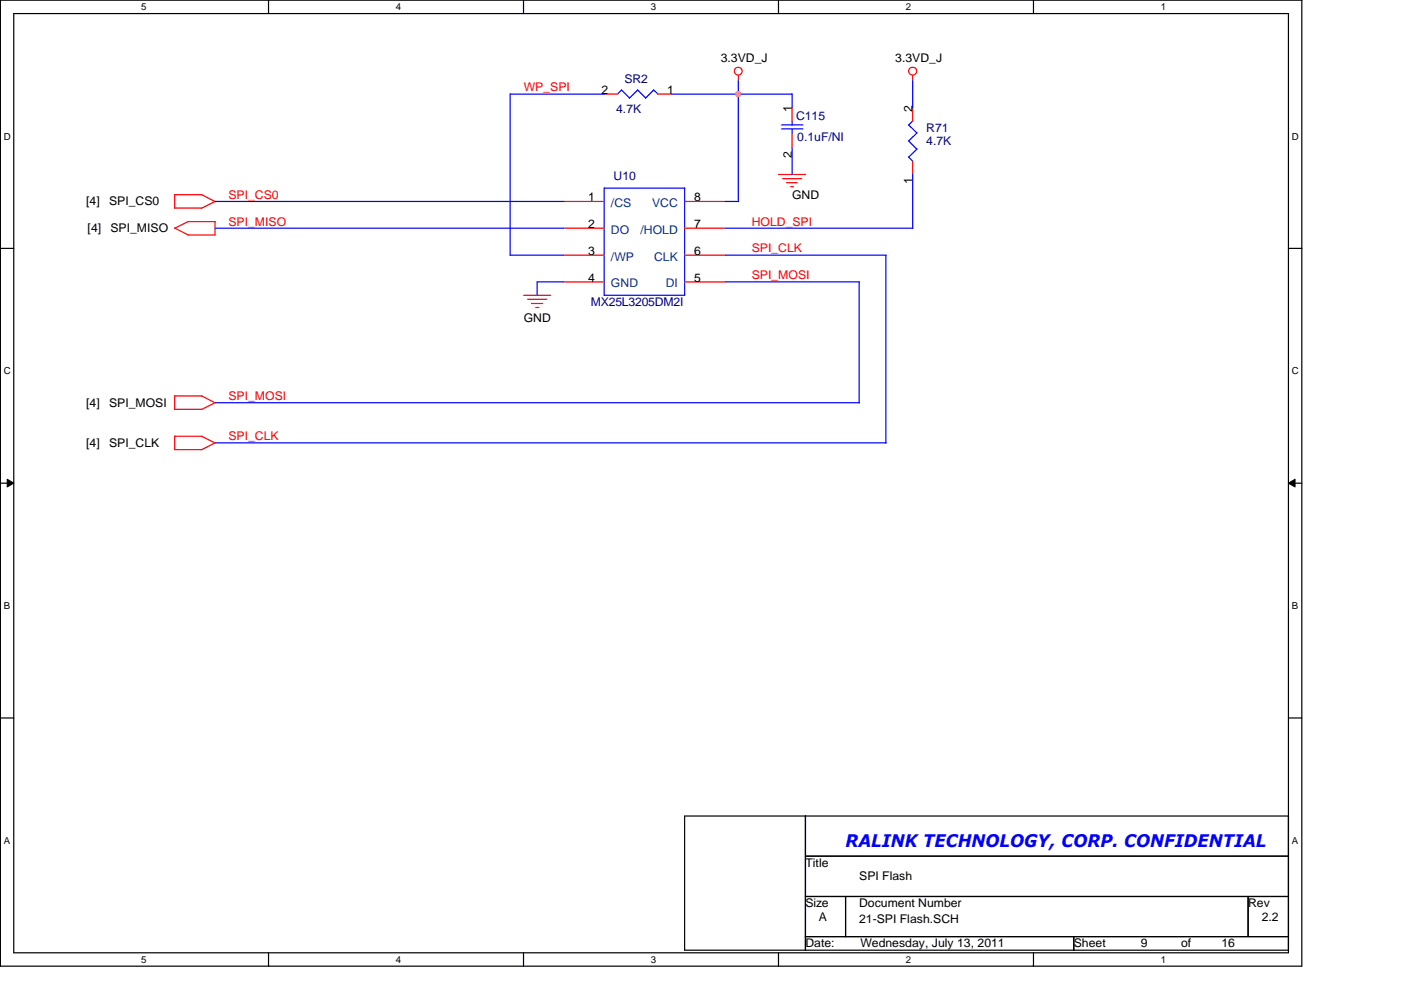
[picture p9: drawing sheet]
<svg xmlns="http://www.w3.org/2000/svg" width="297mm" height="210mm" viewBox="0 0 297 210" stroke-linecap="round" stroke-linejoin="round" font-family="sans-serif">
<path d="M.1 0h275.9v204.9h-275.9zM2.9 2.9h270.3v199.1h-270.3z" fill="none" stroke="#000" stroke-width=".25"/>
<g fill="#fff">
<path d="M29.9 .3h1.1v2.3h-1.1z"/>
<path d="M29.9 202.3h1.1v2.3h-1.1z"/>
</g>
<path d="M56.9 0v2.9M56.9 202v2.9" fill="none" stroke="#000" stroke-width=".25"/>
<g fill="#fff">
<path d="M83.9 .3h1.1v2.3h-1.1z"/>
<path d="M83.9 202.3h1.1v2.3h-1.1z"/>
</g>
<path d="M111 0v2.9M111 202v2.9" fill="none" stroke="#000" stroke-width=".25"/>
<g fill="#fff">
<path d="M138 .3h1.1v2.3h-1.1z"/>
<path d="M138 202.3h1.1v2.3h-1.1z"/>
</g>
<path d="M165.1 0v2.9M165.1 202v2.9" fill="none" stroke="#000" stroke-width=".25"/>
<g fill="#fff">
<path d="M192.1 .3h1.1v2.3h-1.1z"/>
<path d="M192.1 202.3h1.1v2.3h-1.1z"/>
</g>
<path d="M219.1 0v2.9M219.1 202v2.9" fill="none" stroke="#000" stroke-width=".25"/>
<g fill="#fff">
<path d="M246.1 .3h1.1v2.3h-1.1z"/>
<path d="M246.1 202.3h1.1v2.3h-1.1z"/>
<path d="M.8 27.8h1.4v2.2h-1.4z"/>
<path d="M273.9 27.8h1.4v2.2h-1.4z"/>
<path d="M.8 77.6h1.4v2.2h-1.4z"/>
<path d="M273.9 77.6h1.4v2.2h-1.4z"/>
</g>
<path d="M.1 52.7h2.8M273.2 52.7h2.8" fill="none" stroke="#000" stroke-width=".25"/>
<g fill="#fff">
<path d="M.8 127.3h1.3v2.3h-1.3z"/>
<path d="M273.9 127.3h1.3v2.3h-1.3z"/>
</g>
<path d="M.1 102.4h2.8M273.2 102.4h2.8" fill="none" stroke="#000" stroke-width=".25"/>
<path d="M1.5 101.6l1.4 .8-1.4 .9zM273.2 102.4l1.4-.8v1.7z" fill="#000"/>
<path d="M1.5 101.6l1.4 .8-1.4 .9zM273.2 102.4l1.4-.8v1.7z" fill="none" stroke="#000" stroke-width=".21"/>
<g fill="#fff">
<path d="M.8 177.1h1.3v2.3h-1.3z"/>
<path d="M273.9 177.1h1.3v2.3h-1.3z"/>
</g>
<path d="M.1 152.2h2.8M273.2 152.2h2.8M145.2 173h128v28.5h-128zM170.8 173v28.5M170.8 181.5h102.4M170.8 190.1h102.4M170.8 198.6h102.4M179.3 190.1v8.5M227.7 198.6v2.9M264.6 190.1v8.5" fill="none" stroke="#000" stroke-width=".25"/>
<g fill="none" stroke="#f00" stroke-width=".25">
<path d="M128.1 19.9h2.8M139.5 19.9h2.8M156.5 16v1.1M193.5 16v1.1M165.1 37h5.7M165.9 37.9h4.1M166.7 38.7h2.3M167.6 39.6h.6M167.9 22.8v2.9M167.9 28.5v2.8M193.5 22.8v2.9M193.5 34.2v2.8"/>
<path d="M37 44.1h5.8M37 48.3l2.9 1.5M37 41.3h5.8l2.8 1.5M37 41.2v2.9M39.9 49.8h5.7M39.9 47h5.7M40 46.9l-3 1.5M45.6 42.7l-2.9 1.5M45.6 47v2.9M119.5 42.7h8.6M119.5 48.4h8.6M119.5 59.8h8.6"/>
<path d="M119.5 54.1h8.6M145.2 42.7h8.5M145.2 48.4h8.5M145.2 59.8h8.5M145.2 54.1h8.5M111 62.6h5.8M111.9 63.5h4M112.7 64.3h2.3M113.6 65.2h.6M37 86.8h5.8M37 95.3h5.8M37 83.9v2.9"/>
<path d="M37 92.5v2.8M37 83.9h5.8l2.8 1.5M37 92.5h5.8l2.8 1.4M45.6 85.4l-2.9 1.4M45.6 93.9l-2.9 1.5"/>
<circle cx="156.5" cy="15.1" r=".83"/>
<circle cx="193.5" cy="15.1" r=".84"/>
</g>
<g fill="none" stroke="#00f" stroke-width=".25">
<path d="M128.1 19.9h-19.9v34.2h11.4M131.7 19l1.8 1.8M131.8 19.1l-.9 .9M135.2 19l1.7 1.8M135.2 19.1l-1.8 1.7M138.6 19l.9 .9M138.6 19.1l-1.7 1.7M142.3 19.9h25.7M156.5 17.1v25.7M167.9 19.9v2.9M193.5 17.1v5.7M128.1 39.9h17.1v22.7h-17.1z"/>
<path d="M165.6 26.5h4.6M165.6 27.3h4.6M167.9 25.6v.9M167.9 27.3v1.2M167.9 31.3v5.7M192.6 33.3l.9 .9M192.6 29.8l1.8 1.8M192.6 26.5l1.8 1.7M193.5 37v11.4M193.5 25.6l-.8 .9M194.4 31.6l-1.7 1.7M194.4 28.2l-1.7 1.7"/>
<path d="M45.6 42.7h74M45.6 48.4h74M119.6 59.8h-5.7v2.9M153.7 42.7h2.9M153.7 54.1h34.1v39.8M153.7 48.4h39.8M153.7 59.8h28.5v25.6M45.6 93.9h142.3M45.6 85.4h136.6"/>
</g>
<circle cx="156.5" cy="19.9" r=".56" fill="#f0f"/>
<circle cx="156.5" cy="19.9" r=".56" fill="none" stroke="#f0f" stroke-width=".25"/>
<text font-size="3.7" fill="#00f" x="179.3" y="179.6">RALINK TECHNOLOGY, CORP. CONFIDENTIAL</text>
<g font-size="2.5" fill="#000080">
<text x="132.4" y="17.7">SR2</text>
<text x="130.6" y="24">4.7K</text>
<text x="168.8" y="25.4">C115</text>
<text x="169" y="29.9">0.1uF/NI</text>
<text x="196.4" y="27.9">R71</text>
<text x="196.4" y="30.8">4.7K</text>
<text x="130.1" y="38.2">U10</text>
<text x="125.3" y="64.9">MX25L3205DM2I</text>
</g>
<g font-size="2.5">
<text x="152.8" y="13.1">3.3VD_J</text>
<text x="189.8" y="13.1">3.3VD_J</text>
<text x="127.5" y="19.9">2</text>
<text x="141.5" y="19.9">1</text>
<text x="167.9" y="23.7" transform="rotate(-90 167.9 23.7)">1</text>
<text x="193.5" y="23.7" transform="rotate(-90 193.5 23.7)">2</text>
<text x="167.9" y="33.4" transform="rotate(-90 167.9 33.4)">2</text>
<text x="193.5" y="39.1" transform="rotate(-90 193.5 39.1)">1</text>
<text x="18.3" y="43.6">[4]</text>
<text x="23.1" y="43.6">SPI_CS0</text>
<text x="124.7" y="42.7">1</text>
<text x="147.1" y="42.7">8</text>
<text x="167.9" y="42.2">GND</text>
<text x="18.6" y="49.3">[4]</text>
<text x="23.4" y="49.3">SPI_MISO</text>
<text x="124.7" y="48.3">2</text>
<text x="147.1" y="48.3">7</text>
<text x="124.7" y="59.7">4</text>
<text x="124.7" y="54.1">3</text>
<text x="147.1" y="54.1">6</text>
<text x="147.1" y="59.7">5</text>
<text x="111" y="68.3">GND</text>
<text x="18.3" y="86.2">[4]</text>
<text x="23.1" y="86.2">SPI_MOSI</text>
<text x="18.3" y="94.8">[4]</text>
<text x="23.1" y="94.8">SPI_CLK</text>
<text x="170.8" y="183.8">Title</text>
<text x="182.2" y="186.6">SPI Flash</text>
<text x="170.8" y="192.4">Size</text>
<text x="173.6" y="195.2">A</text>
<text x="182.2" y="192.4">Document Number</text>
<text x="182.2" y="195.7">21-SPI Flash.SCH</text>
<text x="264.6" y="192.4">Rev</text>
<text x="267.5" y="195.2">2.2</text>
<text x="170.8" y="200.9">Date:</text>
<text x="182.4" y="200.9">Wednesday, July 13, 2011</text>
<text x="227.7" y="200.9">Sheet</text>
<text x="241.9" y="200.9">9</text>
<text x="250.4" y="200.9">of</text>
<text x="258.9" y="200.9">16</text>
</g>
<g font-size="2.5" fill="#f00">
<text x="111" y="19.4">WP_SPI</text>
<text x="48.4" y="42.2">SPI_CS0</text>
<text x="48.4" y="47.8">SPI_MISO</text>
<text x="159.4" y="47.8">HOLD_SPI</text>
<text x="159.4" y="53.5">SPI_CLK</text>
<text x="159.4" y="59.2">SPI_MOSI</text>
<text x="48.4" y="84.8">SPI_MOSI</text>
<text x="48.4" y="93.3">SPI_CLK</text>
</g>
<g font-size="2.5" fill="#004080">
<text x="129.5" y="43.9">/CS</text>
<text x="138.3" y="43.9">VCC</text>
<text x="129.5" y="49.5">DO</text>
<text x="135.8" y="49.5">/HOLD</text>
<text x="129.5" y="55.2">/WP</text>
<text x="138.7" y="55.2">CLK</text>
<text x="129.5" y="60.9">GND</text>
<text x="141.1" y="60.9">DI</text>
</g>
<g font-size="2">
<text x="29.9" y="2.2">5</text>
<text x="83.9" y="2.2">4</text>
<text x="138" y="2.2">3</text>
<text x="192.1" y="2.2">2</text>
<text x="246.1" y="2.2">1</text>
<text x=".8" y="29.6">D</text>
<text x="273.9" y="29.6">D</text>
<text x=".8" y="79.4">C</text>
<text x="273.9" y="79.4">C</text>
<text x=".8" y="129.2">B</text>
<text x="273.9" y="129.2">B</text>
<text x=".8" y="178.9">A</text>
<text x="273.9" y="178.9">A</text>
<text x="29.9" y="204.1">5</text>
<text x="83.9" y="204.1">4</text>
<text x="138" y="204.1">3</text>
<text x="192.1" y="204.1">2</text>
<text x="246.1" y="204.1">1</text>
</g>
</svg>
